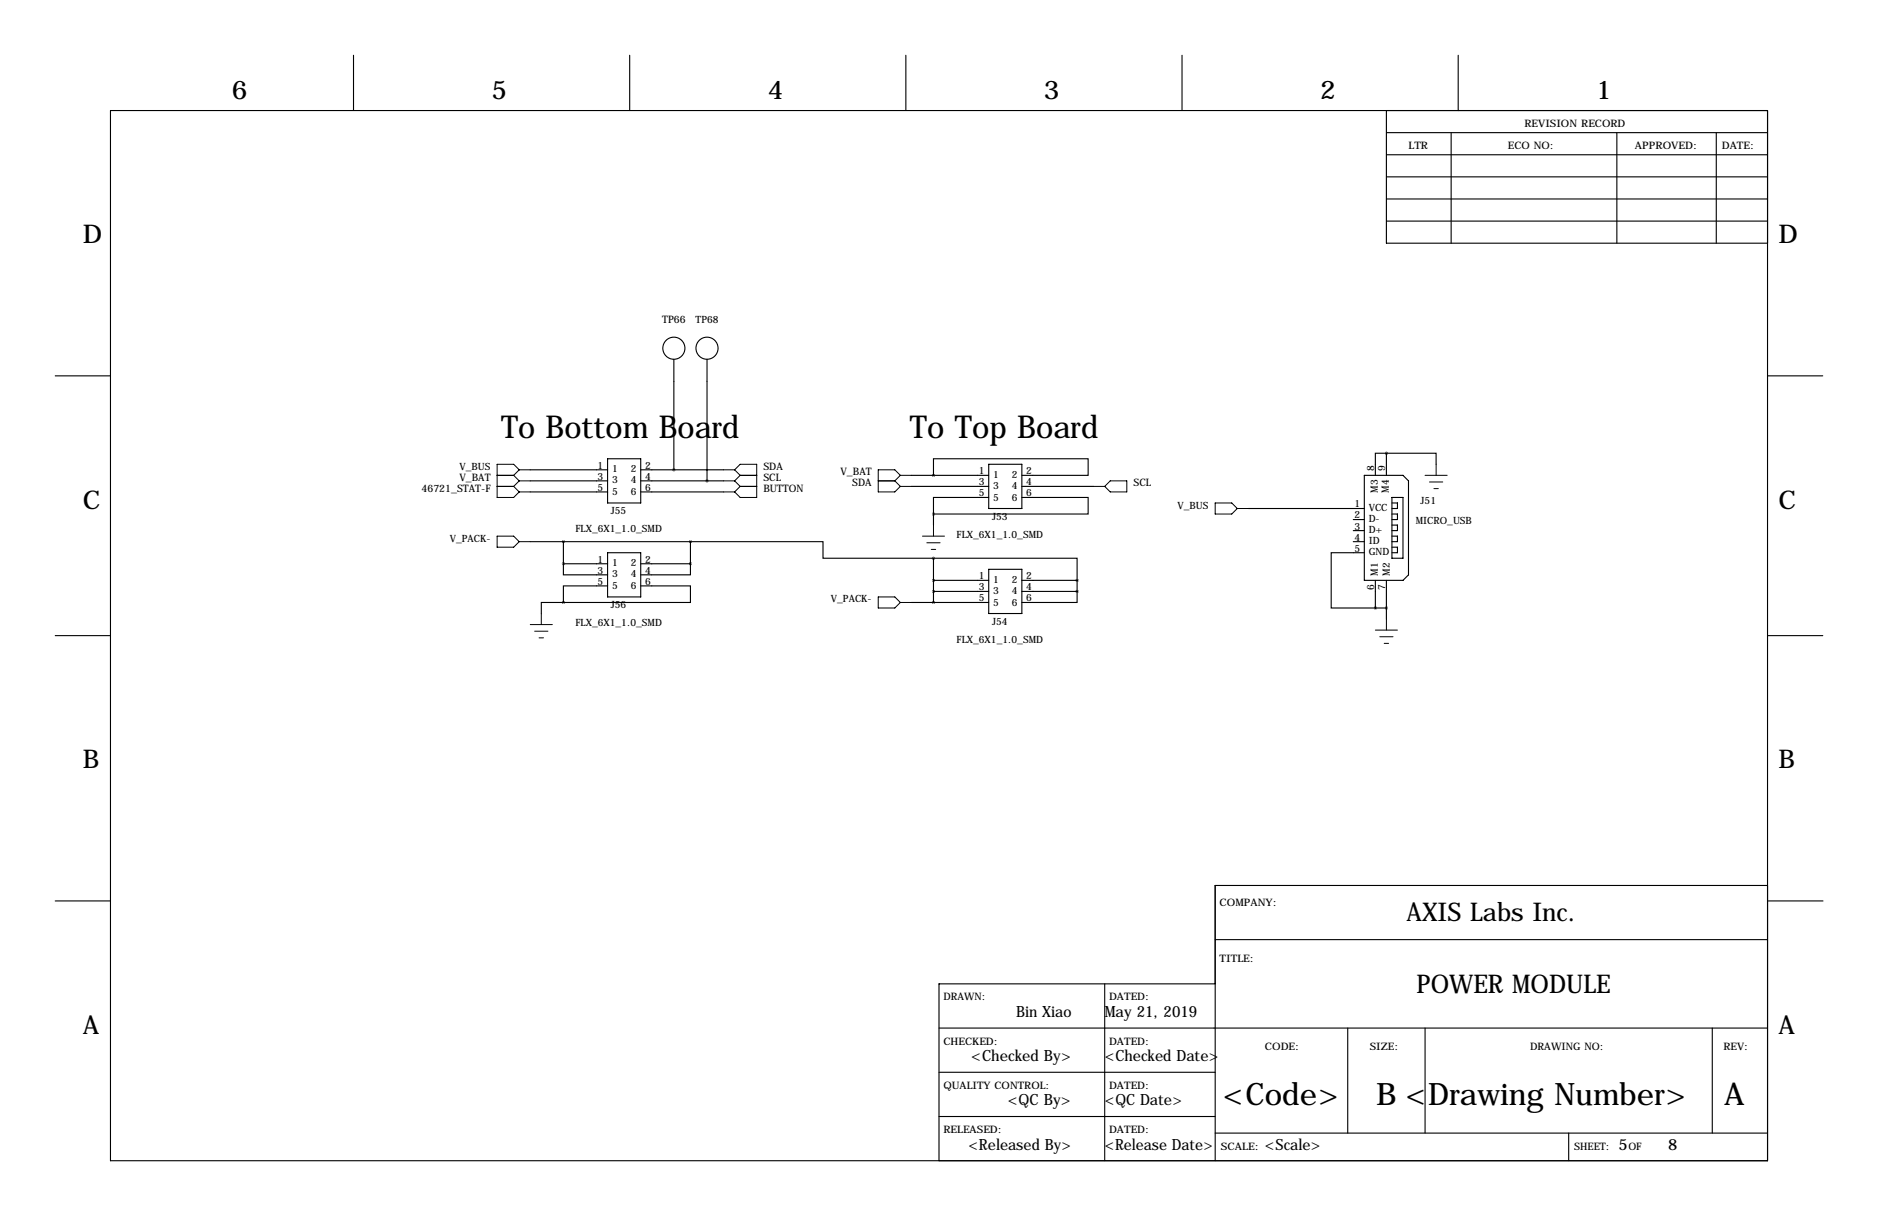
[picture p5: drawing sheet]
<svg xmlns="http://www.w3.org/2000/svg" width="432mm" height="279mm" viewBox="0 0 432 279" stroke-linecap="round" stroke-linejoin="round" font-family="sans-serif">
<g fill="none" stroke="#000" stroke-width=".25">
<path d="M81.3 12.7v12.7M144.8 12.7v12.7M208.3 12.7v12.7M271.8 12.7v12.7M335.3 12.7v12.7M25.4 25.4h381v241.3h-381zM318.8 30.5h87.6M318.8 35.6h87.6M318.8 25.4v30.5h87.6M333.7 30.5v25.4M371.8 30.5v25.4M394.6 30.5v25.4"/>
<path d="M318.8 45.7h87.6M318.8 50.8h87.6M318.8 40.6h87.6M12.7 86.4h12.7M154.9 82.5v25.4M162.6 82.5v28M406.4 86.4h12.7M121.9 107.9h17.8M121.9 110.5h17.8M121.9 113h17.8M139.7 105.4h7.6v10.2h-7.6zM147.3 107.9h19.1"/>
<path d="M147.3 110.5h19.1M147.3 113h19.1M209.5 109.2h17.8M209.5 111.8h17.8M214.6 109.2v-3.8h35.6v3.8h-15.3M214.6 118.1v2.6M227.3 114.3h-12.7v3.8M227.3 106.7h7.6v10.1h-7.6zM234.9 114.3h15.3v3.8h-35.6M234.9 111.8h16.6M287 116.8h26.7M311.1 119.4h2.6"/>
<path d="M313.7 109.2h8.9l1.2 1.3v21.6l-1.2 1.2h-8.9zM318.8 104.1h-2.6v5.1M318.8 104.1h11.4v2.6M318.8 104.1v5.1M320 115.6h1.3v1.2h-1.3M320 118.1h1.3v1.3h-1.3M320 114.3h2.6v14h-2.6zM121.9 124.5h36.8M129.5 129.5v2.6h10.2M129.5 138.4h-5v2.6M129.5 129.5h10.2M129.5 124.5v5"/>
<path d="M139.7 134.6h-10.2v3.8M139.7 127h7.6v10.2h-7.6zM147.3 134.6h11.4v3.8h-29.2M147.3 129.5h11.4M158.7 129.5v2.6h-11.4M158.7 124.5h30.5v3.8h25.4M158.7 124.5v5M209.5 138.4h17.8M214.6 128.3h33v5M214.6 133.3h12.7M214.6 135.9h12.7M214.6 128.3v10.1"/>
<path d="M227.3 130.8h7.6v10.2h-7.6zM234.9 133.3h12.7M234.9 135.9h12.7M247.6 135.9v2.5h-12.7M247.6 133.3v2.6M311.1 121.9h2.6M311.1 124.5h2.6M313.7 127h-7.6v12.7h10.1M316.2 133.3v6.4M316.2 139.7h2.6M318.8 133.3v8.9M320 120.7h1.3v1.2h-1.3"/>
<path d="M320 123.2h1.3v1.3h-1.3M320 125.7h1.3v1.3h-1.3M12.7 146h12.7M406.4 146h12.7M12.7 207h12.7M279.4 215.9h127M406.4 203.5h-127v63.2M406.5 207h12.7M215.9 236.2h190.5M254 226.1v40.6M279.4 226.1h-63.5v40.6M309.9 236.2v24.1"/>
<path d="M327.7 236.2v24.1M393.7 236.2v24.1M215.9 246.4h63.5M215.9 256.5h63.5M279.4 260.3h127M360.7 260.3v6.4"/>
<circle cx="154.9" cy="80" r="2.54"/>
<circle cx="162.6" cy="80" r="2.54"/>
</g>
<g fill="none" stroke="#000" stroke-width=".23">
<path d="M114.3 109.2h3.8M114.3 111.8h3.8M118.1 111.8l1.3 1.2M118.1 109.2l1.3 1.3M119.4 107.9h2.5M119.4 107.9l-1.3 1.3M119.4 107.9l-1.3-1.2h-3.8v7.6h3.8l1.3-1.3M119.4 110.5h2.5M119.4 113h2.5M119.4 110.5l-1.3 1.3M166.4 107.9h2.5M166.4 110.5h2.5"/>
<path d="M166.4 113h2.5M168.9 107.9l1.3-1.2h3.8v7.6h-3.8l-1.3-1.3M168.9 107.9l1.3 1.3M168.9 110.5l1.3 1.3M170.2 109.2h3.8M170.2 111.8h3.8M170.2 109.2l-1.3 1.3M170.2 111.8l-1.3 1.2M201.9 110.5h3.8M205.7 110.5l1.3 1.3M207 109.2h2.5M207 109.2l-1.3-1.3h-3.8v5.1h3.8l1.3-1.2"/>
<path d="M207 111.8h2.5M207 109.2l-1.3 1.3M251.5 111.8h2.5M254 111.8l1.3-1.3h3.8v2.5h-3.8zM279.4 115.6h3.8l1.3 1.2-1.3 1.3h-3.8zM284.5 116.8h2.5M327.7 109.2h5M328.7 110.7h3M329.7 112.3h1M330.2 106.7v2.5M114.3 123.2h3.8l1.3 1.3-1.3 1.2h-3.8zM119.4 124.5h2.5"/>
<path d="M201.9 137.2h3.8l1.3 1.2-1.3 1.3h-3.8zM207 138.4h2.5M212.1 123.2h5.1M213.1 124.7h3.1M214.1 126.2h1M214.6 120.7v2.5M121.9 143.5h5.1M122.9 145h3.1M124 146.6h1M124.5 141v2.5M316.2 144.8h5.1M317.2 146.3h3.1"/>
<path d="M318.3 147.8h1M318.8 142.2v2.6"/>
</g>
<path d="M318.7 104.1a.05 .05 0 0 0 .1 0 .05 .05 0 0 0-.1 0zM158.7 129.5a.05 .05 0 0 0 .1 0 .05 .05 0 0 0-.1 0zM129.5 129.5a.05 .05 0 0 0 .1 0 .05 .05 0 0 0-.1 0zM214.6 133.4a.05 .05 0 0 0 .1 0 .05 .05 0 0 0-.1 0zM247.6 133.4a.05 .05 0 0 0 .1 0 .05 .05 0 0 0-.1 0zM247.6 135.9a.05 .05 0 0 0 .1 0 .05 .05 0 0 0-.1 0zM214.6 135.9a.05 .05 0 0 0 .1 0 .05 .05 0 0 0-.1 0zM214.6 118.1a.05 .05 0 0 0 .1 0 .05 .05 0 0 0-.1 0zM214.6 109.2a.05 .05 0 0 0 .1 0 .05 .05 0 0 0-.1 0zM214.6 138.4a.05 .05 0 0 0 .1 0 .05 .05 0 0 0-.1 0zM129.5 138.4a.05 .05 0 0 0 .1 0 .05 .05 0 0 0-.1 0zM129.5 124.5a.05 .05 0 0 0 .1 0 .05 .05 0 0 0-.1 0zM154.9 108a.05 .05 0 0 0 .1 0 .05 .05 0 0 0-.1 0zM162.5 110.5a.05 .05 0 0 0 .1 0 .05 .05 0 0 0-.1 0zM158.7 124.5a.05 .05 0 0 0 .1 0 .05 .05 0 0 0-.1 0zM214.6 128.3a.05 .05 0 0 0 .1 0 .05 .05 0 0 0-.1 0zM316.2 139.7a.05 .05 0 0 0 .1 0 .05 .05 0 0 0-.1 0zM318.7 139.7a.05 .05 0 0 0 .1 0 .05 .05 0 0 0-.1 0z" fill="#000" stroke="#000" stroke-width=".63"/>
<g font-size="7.3">
<text x="115.2" y="100.7">To Bottom Board</text>
<text x="209.2" y="100.7">To Top Board</text>
</g>
<g font-size="7.1">
<text x="281.2" y="254">&lt;Code&gt;</text>
<text x="316.4" y="254">B &lt;Drawing Number&gt;</text>
<text x="396.4" y="254">A</text>
</g>
<g font-size="5.9">
<text x="53.3" y="22.9">6</text>
<text x="113" y="22.9">5</text>
<text x="176.5" y="22.9">4</text>
<text x="240" y="22.9">3</text>
<text x="303.5" y="22.9">2</text>
<text x="367" y="22.9">1</text>
<text x="19" y="55.9">D</text>
<text x="408.9" y="55.9">D</text>
<text x="19" y="116.8">C</text>
<text x="408.9" y="116.8">C</text>
<text x="19" y="176.5">B</text>
<text x="408.9" y="176.5">B</text>
<text x="323.4" y="211.6">AXIS Labs Inc.</text>
<text x="325.7" y="228.1">POWER MODULE</text>
<text x="19" y="237.5">A</text>
<text x="408.9" y="237.5">A</text>
</g>
<g font-size="3.6">
<text x="233.7" y="233.7">Bin Xiao</text>
<text x="254" y="233.7">May 21, 2019</text>
<text x="223.3" y="243.8">&lt;Checked By&gt;</text>
<text x="254" y="243.8">&lt;Checked Date&gt;</text>
<text x="231.7" y="254">&lt;QC By&gt;</text>
<text x="254" y="254">&lt;QC Date&gt;</text>
<text x="222.7" y="264.1">&lt;Released By&gt;</text>
<text x="254" y="264.1">&lt;Release Date&gt;</text>
<text x="290.8" y="264.1">&lt;Scale&gt;</text>
<text x="372.1" y="264.1">5</text>
<text x="383.5" y="264.1">8</text>
</g>
<g font-size="2.4">
<text x="350.5" y="29.2">REVISION RECORD</text>
<text x="323.8" y="34.3">LTR</text>
<text x="346.7" y="34.3">ECO NO:</text>
<text x="375.9" y="34.3">APPROVED:</text>
<text x="395.9" y="34.3">DATE:</text>
<text x="152.2" y="74.2">TP66</text>
<text x="175.5" y="107.9">SDA</text>
<text x="96.9" y="113">46721_STAT-F</text>
<text x="105.6" y="110.5">V_BAT</text>
<text x="175.5" y="110.5">SCL</text>
<text x="175.5" y="113">BUTTON</text>
<text x="193.2" y="109.2">V_BAT</text>
<text x="195.9" y="111.8">SDA</text>
<text x="260.6" y="111.8">SCL</text>
<text x="280.4" y="208.3">COMPANY:</text>
<text x="280.4" y="221">TITLE:</text>
<text x="216.9" y="229.9">DRAWN:</text>
<text x="255" y="229.9">DATED:</text>
<text x="216.9" y="240">CHECKED:</text>
<text x="255" y="240">DATED:</text>
<text x="290.8" y="241.3">CODE:</text>
<text x="315" y="241.3">SIZE:</text>
<text x="351.8" y="241.3">DRAWING NO:</text>
<text x="396.2" y="241.3">REV:</text>
<text x="216.9" y="250.2">QUALITY CONTROL:</text>
<text x="255" y="250.2">DATED:</text>
<text x="216.9" y="260.3">RELEASED:</text>
<text x="255" y="260.3">DATED:</text>
<text x="280.7" y="264.2">SCALE:</text>
<text x="361.9" y="264.2">SHEET:</text>
<text x="374.4" y="264.2">OF</text>
</g>
<g font-size="2.3">
<text x="159.9" y="74.2">TP68</text>
<text x="105.7" y="107.9">V_BUS</text>
<text x="137.4" y="107.7">1</text>
<text x="148.3" y="107.7">2</text>
<text x="137.4" y="110.2">3</text>
<text x="137.4" y="112.8">5</text>
<text x="140.7" y="108.5">1</text>
<text x="140.7" y="111">3</text>
<text x="140.7" y="113.8">5</text>
<text x="145" y="108.5">2</text>
<text x="145" y="111">4</text>
<text x="145" y="113.8">6</text>
<text x="148.3" y="110.2">4</text>
<text x="148.3" y="112.8">6</text>
<text x="225" y="109">1</text>
<text x="225" y="111.5">3</text>
<text x="228.3" y="109.8">1</text>
<text x="228.3" y="112.3">3</text>
<text x="232.7" y="109.8">2</text>
<text x="232.7" y="112.3">4</text>
<text x="236" y="109">2</text>
<text x="236" y="111.5">4</text>
<text x="316" y="108.2" transform="rotate(-90 316 108.2)">8</text>
<text x="316.8" y="113.2" transform="rotate(-90 316.8 113.2)">M3</text>
<text x="318.5" y="108.2" transform="rotate(-90 318.5 108.2)">9</text>
<text x="319.3" y="113.2" transform="rotate(-90 319.3 113.2)">M4</text>
<text x="140.5" y="118.1">J55</text>
<text x="225" y="114">5</text>
<text x="228.1" y="119.4">J53</text>
<text x="228.3" y="115.1">5</text>
<text x="232.7" y="115.1">6</text>
<text x="236" y="114">6</text>
<text x="270.8" y="116.8">V_BUS</text>
<text x="311.4" y="116.6">1</text>
<text x="311.4" y="119.1">2</text>
<text x="314.7" y="117.4">VCC</text>
<text x="314.7" y="119.9">D-</text>
<text x="326.6" y="115.8">J51</text>
<text x="103.4" y="124.5">V_PACK-</text>
<text x="132.3" y="122.3">FLX_6X1_1.0_SMD</text>
<text x="219.9" y="123.5">FLX_6X1_1.0_SMD</text>
<text x="311.4" y="121.7">3</text>
<text x="311.4" y="124.2">4</text>
<text x="314.7" y="122.5">D+</text>
<text x="314.7" y="125">ID</text>
<text x="325.5" y="120.5">MICRO_USB</text>
<text x="137.4" y="129.3">1</text>
<text x="137.4" y="131.8">3</text>
<text x="140.7" y="130.1">1</text>
<text x="145" y="130.1">2</text>
<text x="148.3" y="129.3">2</text>
<text x="148.3" y="131.8">4</text>
<text x="311.4" y="126.7">5</text>
<text x="314.7" y="127.6">GND</text>
<text x="137.4" y="134.4">5</text>
<text x="140.7" y="132.6">3</text>
<text x="140.7" y="135.4">5</text>
<text x="145" y="132.6">4</text>
<text x="145" y="135.4">6</text>
<text x="148.3" y="134.4">6</text>
<text x="225" y="133.1">1</text>
<text x="225" y="135.6">3</text>
<text x="228.3" y="133.9">1</text>
<text x="228.3" y="136.4">3</text>
<text x="232.7" y="133.9">2</text>
<text x="232.7" y="136.4">4</text>
<text x="236" y="133.1">2</text>
<text x="236" y="135.6">4</text>
<text x="316" y="135.6" transform="rotate(-90 316 135.6)">6</text>
<text x="316.8" y="132.3" transform="rotate(-90 316.8 132.3)">M1</text>
<text x="318.5" y="135.6" transform="rotate(-90 318.5 135.6)">7</text>
<text x="319.6" y="132.3" transform="rotate(-90 319.6 132.3)">M2</text>
<text x="132.3" y="143.9">FLX_6X1_1.0_SMD</text>
<text x="140.5" y="139.7">J56</text>
<text x="191.1" y="138.4">V_PACK-</text>
<text x="225" y="138.2">5</text>
<text x="228.1" y="143.5">J54</text>
<text x="228.3" y="139.2">5</text>
<text x="232.7" y="139.2">6</text>
<text x="236" y="138.2">6</text>
<text x="219.9" y="147.7">FLX_6X1_1.0_SMD</text>
</g>
</svg>
